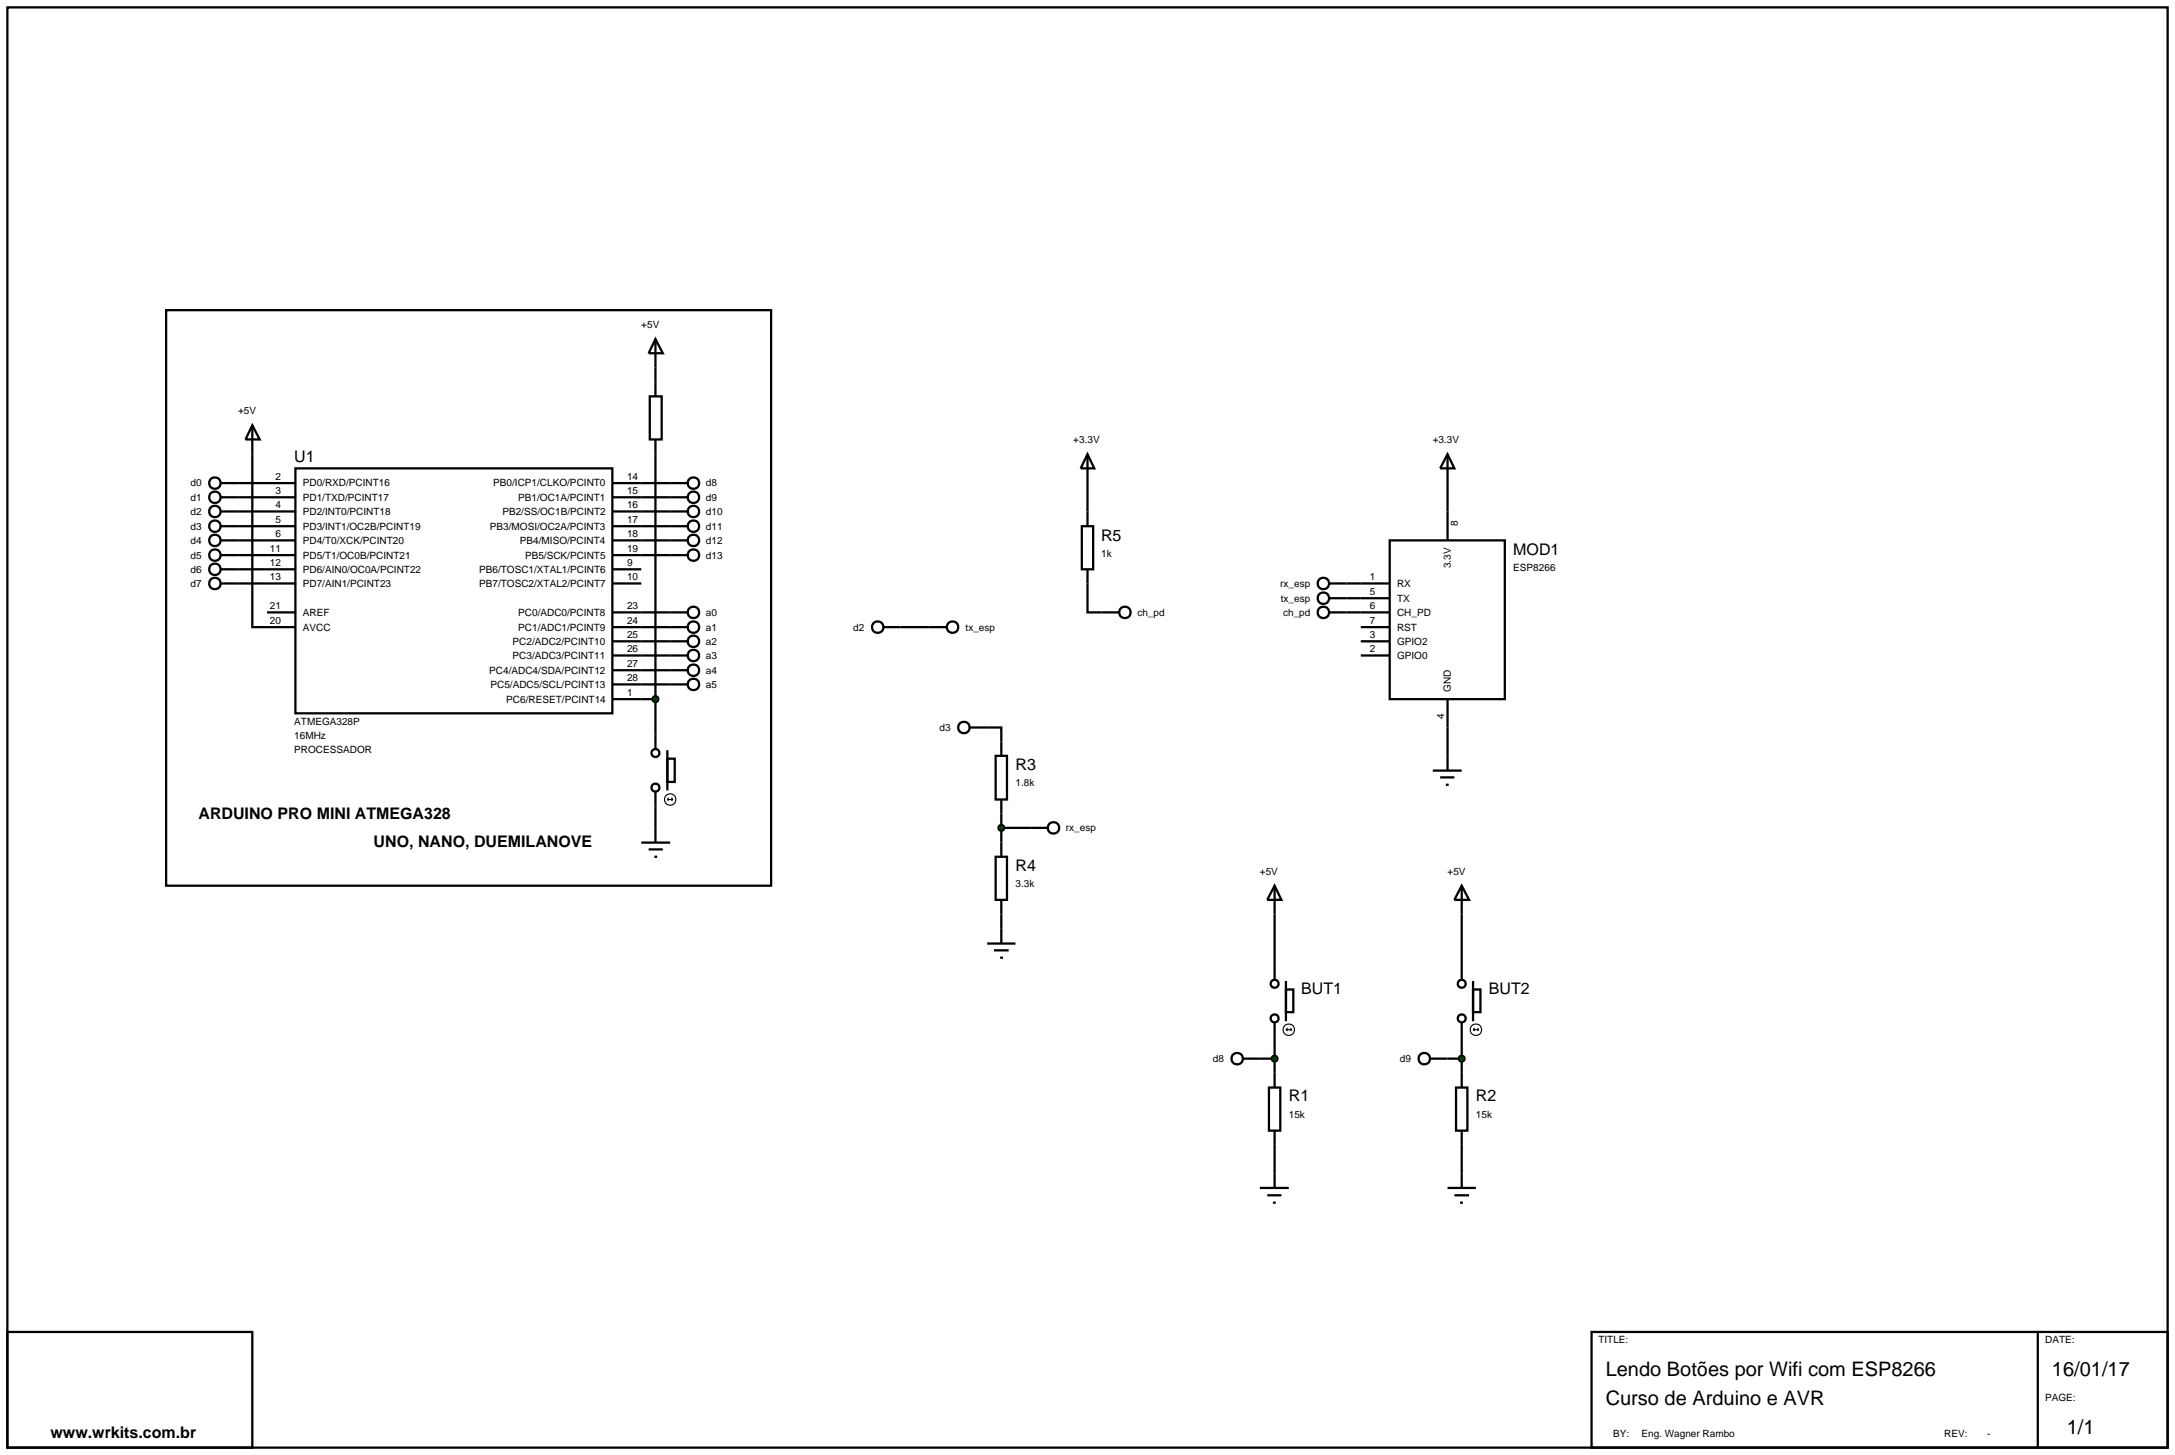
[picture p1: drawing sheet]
<svg xmlns="http://www.w3.org/2000/svg" width="384mm" height="257mm" viewBox="0 0 384 257" stroke-linecap="round" stroke-linejoin="round" font-family="sans-serif">
<g fill="none" stroke="#000" stroke-width=".4">
<path d="M1.3 1.3h381v254h-381zM29.3 54.7h106.7v101.5h-106.7zM44.5 75v35.6h7.6M44.5 75l1.3 2.5h-2.5zM114.6 69.9h2.1v7.6h-2.1zM115.6 64.8v5.1M115.6 77.5v54.6M38.9 85.2h13.2M38.9 87.7h13.2M38.9 92.8h13.2M38.9 90.2h13.2M38.9 95.3h13.2"/>
<path d="M38.9 97.9h13.2M52.1 82.6h55.9v43.2h-55.9zM108 85.2h13.2M108 87.7h13.2M108 92.8h13.2M108 90.2h13.2M108 95.3h13.2M108 97.9h13.2M191.8 85.2v5M255.3 85.2v5M38.9 100.4h13.2M38.9 102.9h13.2"/>
<path d="M47.1 108h5M108 100.4h5.1M108 102.9h5.1M108 108h13.2M108 110.6h13.2M108 113.1h13.2M108 115.6h13.2M108 118.2h13.2M158.8 110.6h5.1M191.8 102.9v5.1h2.5M237.5 102.9h2.5M237.5 108h2.5"/>
<path d="M237.5 105.5h2.5M108 120.7h13.2M108 123.3h7.6M115.6 139.7v8.9M117.7 133.8h1.3v4.1h-1.3zM117.7 132.3v7.1M174.1 128.3h2.5v2.5M255.3 128.3v5M113.1 148.6h5.1M114.4 149.8h2.5M115.4 151.1h.5M176.6 143.5v5.1"/>
<path d="M176.6 146h5.1M176.6 161.3v2.5M224.8 161.3v8.9M257.8 161.3v8.9M222.2 186.7h2.6M224.8 182.9v6.3M255.3 186.7h2.5M257.8 182.9v6.3M224.8 201.9v5.1M257.8 201.9v5.1M1.3 234.9h43.2v20.4h-43.2zM280.7 234.9h101.6v20.4h-101.6z"/>
<path d="M359.4 234.9v20.4"/>
<circle cx="37.9" cy="90.2" r="1.01"/>
<circle cx="37.9" cy="92.8" r="1.01"/>
<circle cx="37.9" cy="85.2" r="1.01"/>
<circle cx="37.9" cy="97.9" r="1.01"/>
<circle cx="37.9" cy="87.7" r="1.01"/>
<circle cx="37.9" cy="95.3" r="1.01"/>
<circle cx="122.3" cy="87.7" r="1.01"/>
<circle cx="122.3" cy="95.3" r="1.01"/>
<circle cx="122.3" cy="97.9" r="1.01"/>
<circle cx="122.3" cy="85.2" r="1.01"/>
<circle cx="122.3" cy="90.2" r="1.01"/>
<circle cx="122.3" cy="92.8" r="1.01"/>
<circle cx="37.9" cy="102.9" r="1.01"/>
<circle cx="37.9" cy="100.4" r="1.01"/>
<circle cx="122.3" cy="113.1" r="1.01"/>
<circle cx="122.3" cy="108" r="1.01"/>
<circle cx="122.3" cy="110.6" r="1.01"/>
<circle cx="122.3" cy="115.6" r="1.01"/>
<circle cx="122.3" cy="118.2" r="1.01"/>
<circle cx="115.6" cy="132.8" r=".7"/>
<circle cx="115.6" cy="138.9" r=".7"/>
<circle cx="122.3" cy="120.7" r="1.01"/>
</g>
<g fill="none" stroke="#000" stroke-width=".2">
<path d="M117.7 141h1M117.7 141l.2 .2M117.9 140.7l-.2 .3M118.4 140.7l.3 .3M118.7 141l-.3 .2"/>
<circle cx="118.2" cy="141" r="1.01"/>
</g>
<path d="M115.3 122.9l.3-.1-.5 .5zM115.6 122.8l.4 .2 .1 .3zM115.6 123.8l.5-.5-.1 .3zM115.1 123.3l.5 .5-.3-.1z" fill="#004000" stroke="#000" stroke-width=".4"/>
<path d="M115.6 122.8l.5 .5-.5 .5-.5-.5z" fill="#004000"/>
<g fill="none" stroke="#000" stroke-width=".4">
<path d="M115.6 59.8l1.3 2.5h-2.5zM115.6 59.8v5M224.8 170.2v2.5M226.8 174.5h1.3v4h-1.3zM226.8 173v7.1M219.2 186.7h3M223.8 191.8h2v7.6h-2zM224.8 180.3v2.6M224.8 189.2v2.6M224.8 199.4v2.5M222.2 209.5h5.1M223.5 210.8h2.5"/>
<path d="M224.5 212.1h.5M224.8 207v2.5"/>
<circle cx="224.8" cy="179.6" r=".7"/>
<circle cx="224.8" cy="173.5" r=".7"/>
<circle cx="218.2" cy="186.7" r="1.01"/>
</g>
<g fill="none" stroke="#000" stroke-width=".2">
<path d="M226.8 181.6h1M226.8 181.6l.3 .2M227.1 181.3l-.3 .3M227.6 181.3l.2 .3M227.8 181.6l-.2 .2"/>
<circle cx="227.3" cy="181.6" r="1.01"/>
</g>
<path d="M224.4 186.4l.4-.2-.5 .5zM224.8 186.2l.3 .1 .2 .4zM225.3 186.7l-.1 .3-.4 .2zM224.3 186.7l.5 .5-.4-.2z" fill="#004000" stroke="#000" stroke-width=".4"/>
<path d="M224.3 186.7l.5-.5 .5 .5-.5 .5z" fill="#004000"/>
<g fill="none" stroke="#000" stroke-width=".4">
<path d="M224.8 156.2l1.2 2.5h-2.5zM224.8 156.2v5.1M257.8 170.2v2.5M259.8 174.5h1.3v4h-1.3zM259.8 173v7.1M252.2 186.7h3.1M256.8 191.8h2v7.6h-2zM257.8 180.3v2.6M257.8 189.2v2.6M257.8 199.4v2.5M255.3 209.5h5M256.5 210.8h2.6"/>
<path d="M257.5 212.1h.5M257.8 207v2.5"/>
<circle cx="257.8" cy="179.6" r=".7"/>
<circle cx="257.8" cy="173.5" r=".7"/>
<circle cx="251.2" cy="186.7" r="1.01"/>
</g>
<g fill="none" stroke="#000" stroke-width=".2">
<path d="M259.8 181.6h1M259.8 181.6l.3 .2M260.1 181.3l-.3 .3M260.6 181.3l.2 .3M260.8 181.6l-.2 .2"/>
<circle cx="260.3" cy="181.6" r="1.01"/>
</g>
<path d="M257.4 186.4l.4-.2-.5 .5zM257.8 186.2l.3 .1 .2 .4zM258.3 186.7l-.1 .3-.4 .2zM257.3 186.7l.5 .5-.4-.2z" fill="#004000" stroke="#000" stroke-width=".4"/>
<path d="M257.3 186.7l.5-.5 .5 .5-.5 .5z" fill="#004000"/>
<g fill="none" stroke="#000" stroke-width=".4">
<path d="M245.1 95.3h20.3v28h-20.3zM255.3 80.1l1.2 2.5h-2.5zM255.3 80.1v5.1M255.3 90.2v5.1M234.4 102.9h3.1M234.4 105.5h3.1M234.4 108h3.1M240 102.9h5.1M240 105.5h5.1M240 108h5.1M240 110.6h5.1M240 113.1h5.1"/>
<path d="M240 115.6h5.1M171 128.3h3.1M175.6 133.3h2v7.7h-2zM176.6 130.8v2.5M252.7 135.9h5.1M254 137.1h2.5M255 138.4h.5M255.3 123.3v5M255.3 133.3v2.6M175.6 151.1h2v7.6h-2zM176.6 141v2.5M176.6 148.6v2.5"/>
<path d="M176.6 158.7v2.6M181.7 146h3M257.8 156.2l1.3 2.5h-2.6zM257.8 156.2v5.1"/>
<circle cx="233.4" cy="102.9" r="1.01"/>
<circle cx="233.4" cy="105.5" r="1.01"/>
<circle cx="233.4" cy="108" r="1.01"/>
<circle cx="170" cy="128.3" r="1.01"/>
<circle cx="185.8" cy="146" r="1.01"/>
</g>
<path d="M176.2 145.7l.4-.2-.5 .5zM176.6 145.5l.3 .1 .2 .4zM177.1 146l-.2 .4-.3 .1zM176.1 146l.5 .5-.4-.2z" fill="#004000" stroke="#000" stroke-width=".4"/>
<path d="M176.1 146l.5-.5 .5 .5-.5 .5z" fill="#004000"/>
<g fill="none" stroke="#000" stroke-width=".4">
<path d="M190.8 92.8h2v7.6h-2zM191.8 80.1l1.2 2.5h-2.4zM191.8 80.1v5.1M191.8 90.2v2.6M155.8 110.6h3M163.9 110.6h3.1M191.8 100.4v2.5M194.3 108h3M174.1 166.4h5M175.3 167.6h2.6M176.4 168.9h.5M176.6 163.8v2.6"/>
<circle cx="154.8" cy="110.6" r="1.01"/>
<circle cx="168" cy="110.6" r="1.01"/>
<circle cx="198.4" cy="108" r="1.01"/>
</g>
<g font-size="3.5">
<text x="283.2" y="242.7">Lendo Botões por Wifi com ESP8266</text>
<text x="361.9" y="242.7">16/01/17</text>
<text x="283.2" y="247.8">Curso de Arduino e AVR</text>
<text x="364.5" y="252.9">1/1</text>
</g>
<g font-size="2.8">
<text x="51.9" y="81.5">U1</text>
<text x="194.2" y="95.4">R5</text>
<text x="266.9" y="97.9">MOD1</text>
<text x="179.1" y="135.9">R3</text>
<text x="35" y="144.4">ARDUINO PRO MINI ATMEGA328</text>
<text x="65.9" y="149.5">UNO, NANO, DUEMILANOVE</text>
<text x="179.1" y="153.7">R4</text>
<text x="229.5" y="175.3">BUT1</text>
<text x="262.6" y="175.3">BUT2</text>
<text x="227.3" y="194.3">R1</text>
<text x="260.3" y="194.3">R2</text>
<text x="8.9" y="253.6">www.wrkits.com.br</text>
</g>
<g font-size="1.8">
<text x="113.1" y="57.8">+5V</text>
<text x="42" y="73.1">+5V</text>
<text x="189.3" y="78.1">+3.3V</text>
<text x="252.7" y="78.1">+3.3V</text>
<text x="33.6" y="85.8">d0</text>
<text x="33.6" y="88.3">d1</text>
<text x="48.6" y="89.6">4</text>
<text x="48.6" y="87.1">3</text>
<text x="48.6" y="84.6">2</text>
<text x="53.4" y="88.3">PD1/TXD/PCINT17</text>
<text x="53.4" y="85.8">PD0/RXD/PCINT16</text>
<text x="87" y="85.8">PB0/ICP1/CLKO/PCINT0</text>
<text x="91.4" y="88.3">PB1/OC1A/PCINT1</text>
<text x="110.6" y="84.6">14</text>
<text x="110.6" y="87.1">15</text>
<text x="110.6" y="89.6">16</text>
<text x="124.5" y="85.8">d8</text>
<text x="124.5" y="88.3">d9</text>
<text x="33.6" y="93.4">d3</text>
<text x="33.6" y="90.8">d2</text>
<text x="33.6" y="95.9">d4</text>
<text x="48.6" y="94.7">6</text>
<text x="48.6" y="92.2">5</text>
<text x="53.4" y="95.9">PD4/T0/XCK/PCINT20</text>
<text x="53.4" y="93.4">PD3/INT1/OC2B/PCINT19</text>
<text x="53.4" y="90.8">PD2/INT0/PCINT18</text>
<text x="86.4" y="93.4">PB3/MOSI/OC2A/PCINT3</text>
<text x="88.6" y="90.8">PB2/SS/OC1B/PCINT2</text>
<text x="91.7" y="95.9">PB4/MISO/PCINT4</text>
<text x="110.6" y="92.2">17</text>
<text x="110.6" y="94.7">18</text>
<text x="124.5" y="90.8">d10</text>
<text x="124.5" y="93.4">d11</text>
<text x="124.5" y="95.9">d12</text>
<text x="257.1" y="92.8" transform="rotate(-90 257.1 92.8)">8</text>
<text x="33.6" y="98.5">d5</text>
<text x="33.6" y="101">d6</text>
<text x="47.6" y="99.8">12</text>
<text x="47.6" y="97.3">11</text>
<text x="53.4" y="101">PD6/AIN0/OC0A/PCINT22</text>
<text x="53.4" y="98.5">PD5/T1/OC0B/PCINT21</text>
<text x="84.5" y="101">PB6/TOSC1/XTAL1/PCINT6</text>
<text x="92.6" y="98.5">PB5/SCK/PCINT5</text>
<text x="110.6" y="97.3">19</text>
<text x="110.6" y="99.8">9</text>
<text x="124.5" y="98.5">d13</text>
<text x="194.2" y="98.2">1k</text>
<text x="255.9" y="100.2" transform="rotate(-90 255.9 100.2)">3.3V</text>
<text x="266.9" y="100.7">ESP8266</text>
<text x="33.6" y="103.5">d7</text>
<text x="47.6" y="107.4">21</text>
<text x="47.6" y="102.3">13</text>
<text x="53.4" y="103.5">PD7/AIN1/PCINT23</text>
<text x="84.5" y="103.5">PB7/TOSC2/XTAL2/PCINT7</text>
<text x="110.6" y="102.3">10</text>
<text x="110.6" y="107.4">23</text>
<text x="225.8" y="103.5">rx_esp</text>
<text x="225.9" y="106.1">tx_esp</text>
<text x="241.6" y="102.3">1</text>
<text x="241.6" y="104.9">5</text>
<text x="241.6" y="107.4">6</text>
<text x="246.4" y="103.5">RX</text>
<text x="246.4" y="106.1">TX</text>
<text x="47.6" y="110">20</text>
<text x="53.4" y="111.2">AVCC</text>
<text x="53.4" y="108.6">AREF</text>
<text x="90.4" y="113.7">PC2/ADC2/PCINT10</text>
<text x="91.4" y="111.2">PC1/ADC1/PCINT9</text>
<text x="91.4" y="108.6">PC0/ADC0/PCINT8</text>
<text x="110.6" y="112.5">25</text>
<text x="110.6" y="110">24</text>
<text x="124.5" y="108.6">a0</text>
<text x="124.5" y="111.2">a1</text>
<text x="124.5" y="113.7">a2</text>
<text x="150.5" y="111.2">d2</text>
<text x="170.3" y="111.2">tx_esp</text>
<text x="200.6" y="108.6">ch_pd</text>
<text x="226.3" y="108.6">ch_pd</text>
<text x="241.6" y="110">7</text>
<text x="241.6" y="112.5">3</text>
<text x="246.4" y="108.6">CH_PD</text>
<text x="246.4" y="111.2">RST</text>
<text x="246.4" y="113.7">GPIO2</text>
<text x="86.3" y="118.8">PC4/ADC4/SDA/PCINT12</text>
<text x="90.4" y="116.2">PC3/ADC3/PCINT11</text>
<text x="110.6" y="117.6">27</text>
<text x="110.6" y="115">26</text>
<text x="124.5" y="116.2">a3</text>
<text x="124.5" y="118.8">a4</text>
<text x="241.6" y="115">2</text>
<text x="246.4" y="116.2">GPIO0</text>
<text x="86.5" y="121.3">PC5/ADC5/SCL/PCINT13</text>
<text x="89.3" y="123.9">PC6/RESET/PCINT14</text>
<text x="110.6" y="122.7">1</text>
<text x="110.6" y="120.1">28</text>
<text x="124.5" y="121.3">a5</text>
<text x="255.9" y="122" transform="rotate(-90 255.9 122)">GND</text>
<text x="51.9" y="127.8">ATMEGA328P</text>
<text x="51.9" y="130.3">16MHz</text>
<text x="165.7" y="128.9">d3</text>
<text x="254.7" y="126.8" transform="rotate(-90 254.7 126.8)">4</text>
<text x="51.9" y="132.8">PROCESSADOR</text>
<text x="179.1" y="138.7">1.8k</text>
<text x="188" y="146.6">rx_esp</text>
<text x="222.2" y="154.3">+5V</text>
<text x="255.3" y="154.3">+5V</text>
<text x="179.1" y="156.5">3.3k</text>
<text x="213.9" y="187.3">d8</text>
<text x="246.9" y="187.3">d9</text>
<text x="227.3" y="197.2">15k</text>
<text x="260.3" y="197.2">15k</text>
<text x="281.9" y="236.9">TITLE:</text>
<text x="360.7" y="236.9">DATE:</text>
<text x="360.7" y="247">PAGE:</text>
<text x="284.5" y="253.4">BY:</text>
<text x="289.5" y="253.4">Eng. Wagner Rambo</text>
<text x="342.9" y="253.4">REV:</text>
<text x="350.5" y="253.4">-</text>
</g>
</svg>
